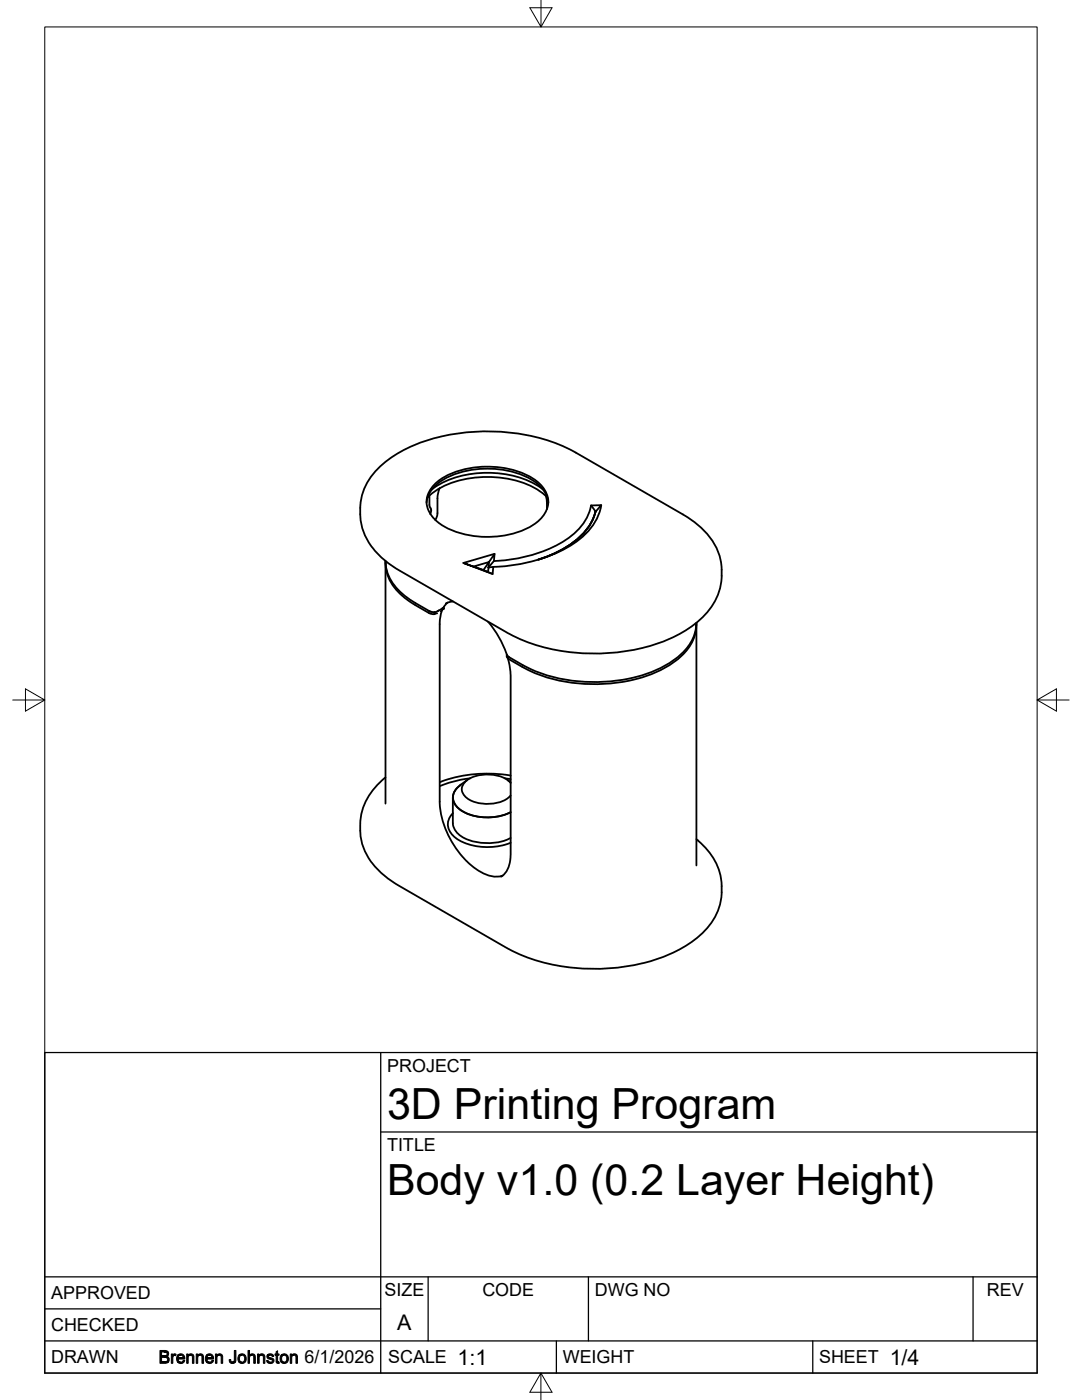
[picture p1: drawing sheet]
<svg xmlns="http://www.w3.org/2000/svg" width="216mm" height="279mm" viewBox="0 0 216 279" stroke-linecap="round" stroke-linejoin="round" font-family="sans-serif">
<g fill="none" stroke="#000" stroke-width=".36">
<path d="M75.8 93.2a29 29 0 0 1 15.6-6.7 37.9 37.9 0 0 1 23.5 3.8l21.3 12.4a15.4 15.4 0 0 1 7.5 8.5 12.2 12.2 0 0 1-4.5 12.9 30.6 30.6 0 0 1-16 6.1 37.3 37.3 0 0 1-22.1-4l-21.4-12.3a14.3 14.3 0 0 1-7.7-10.1l-.1-.8a11.8 11.8 0 0 1 3.9-9.8zM85.3 99.3a15.9 15.9 0 0 1 10.3-4.1 19.6 19.6 0 0 1 12.1 2.8l1.5 1.3M85.7 98.9l.1 2.3a1.25 1.25 0 0 1 .1 1.4M86.1 97.7a19.4 19.4 0 0 1 15-3 15.9 15.9 0 0 1 7.3 3M86.4 97a14 14 0 0 1 9.5-3.8 17.8 17.8 0 0 1 11 2.6 4.9 4.9 0 0 1 2.4 5.2 7.3 7.3 0 0 1-4.4 4.6 19 19 0 0 1-16.8-.8 5.4 5.4 0 0 1-3-5.1 5.1 5.1 0 0 1 1.3-2.7zM87.8 97.4l-.5 1.6v3.7l-.4 1.1M108.9 99l.2 2.6M76.9 112v48.4M76.9 112.1a9.3 9.3 0 0 0 4.5 7.3l4.2 2.5M76.9 112.5a9.3 9.3 0 0 0 4.5 7.3l4.2 2.5 1.1 .3M85.1 100.3a6.1 6.1 0 0 1 3.8-4.8 18.8 18.8 0 0 1 17.7 .6 5.7 5.7 0 0 1 2.8 4.2M94.5 113.1l3.1-.9-1.1 1.5z"/>
<path d="M97.5 113.2l-.1 1-.9-.4M97.5 113.2l.9-.1-.1 1.5-5.8-2.2 5.8 2.2M97.5 113.2h.1M98.7 110.5l-.1 1.5-1.1 1.2 .1-1zM98.7 110.5l-6.2 1.9M117.9 100.9l1 1.2M117.9 100.9a10.7 10.7 0 0 1-5.5 7.2 29.7 29.7 0 0 1-13.9 3.9M117.9 100.9l2.1-.1-1.1 1.3M118.8 102.1a12.9 12.9 0 0 1-7.3 7.9l-4.1 1.7M118.9 102.1h.1M120 100.8a12.4 12.4 0 0 1-6.9 8.5 33.3 33.3 0 0 1-14.7 3.8M85.6 121.9l.5 .2"/>
<path d="M85.6 121.9l1.1 .3M86.7 122.2v.4M86.8 122.3l.4 .1M87 122.4l-.3 .2M87.6 121.8l-.9 .4M88.3 121.5l-.4 .5M88.4 121.4l-1.1 .6M88.5 121.5a1.41 1.41 0 0 0-.6 1.3l-.2 1.6v35.6a17.9 17.9 0 0 0 8.3 14.1 5.2 5.2 0 0 0 4.3 .7M88.5 121.2v.3zM89.3 120.3l-1 1.1M90.4 120l-1.5 .4M97.3 124.1a23.5 23.5 0 0 1 4 6.9l.2 .1"/>
<path d="M101.2 130.8l.3 .3M101.3 131.4l.4 1.7 .2 1.7-.1 36.6a4.6 4.6 0 0 1-1.8 3.6M138.9 124.4a8.9 8.9 0 0 1-4 7 28 28 0 0 1-18 4.7 29.2 29.2 0 0 1-15.4-5M138.9 124.8a8.9 8.9 0 0 1-4 7 28 28 0 0 1-18 4.7 28.8 28.8 0 0 1-15.6-5.1l-.2-.8M139 124.3v48.4M76.9 155.2a12.3 12.3 0 0 0 .7 20.3l2 1.3 21.4 12.3a39 39 0 0 0 28.9 2.7 24.3 24.3 0 0 0 11.4-6.8 12 12 0 0 0-2.2-17.4l-.1-.1M90.4 159.2v5.1a4.3 4.3 0 0 0 3.6 3.5 10.9 10.9 0 0 0 7.9-.6M91.9 156.7a2.84 2.84 0 0 0-1.5 2.6 2.84 2.84 0 0 0 1.8 2.5 10.6 10.6 0 0 0 9.7 .3M92 156.6a2.85 2.85 0 0 0-1.6 2.6 2.85 2.85 0 0 0 1.7 2.6 10.7 10.7 0 0 0 9.8 .3M93.2 155.7l-1.4 1M93.9 155.3a22.8 22.8 0 0 0-6.1 1.6M100.7 155.3l1.2 .2"/>
<path d="M101.3 155.7l.6 .4M101.9 154.8a27.3 27.3 0 0 0-14.1 1.3M101.9 156.3a6.6 6.6 0 0 0-6.2-1.6 4.2 4.2 0 0 0-3.5 2.5 2.02 2.02 0 0 0 .9 2 7.6 7.6 0 0 0 8.5-.2l.3-.2M90.4 162.3a3.1 3.1 0 0 0 .6 5 12.2 12.2 0 0 0 10.9 .9"/>
</g>
<circle cx="97.5" cy="113.2" r=".18" fill="#000"/>
<path d="M8.9 5.4h198v268.6h-198zM107.9 0v5.4l-2.2-3.9h4.5l-2.3 3.9M2.5 139.7h6.4l-3.8-2.2v4.4l3.8-2.2M206.9 139.7l3.9 2.2v-4.4l-3.9 2.2h6.4M107.9 274l2.3 3.9h-4.5l2.2-3.9v5.4" fill="none" stroke="#000" stroke-width=".2"/>
<path d="M8.9 210.1h198v63.9h-198zM76 210.1v63.9M76 225.9h130.9M8.9 254.8h198M85.4 254.8v12.8M117.4 254.8v12.8M194.2 254.8v12.8M8.9 267.6h198M8.9 261.2h67.1M111 267.6v6.4M162.2 267.6v6.4" fill="none" stroke="#000" stroke-width=".25"/>
<g fill="#000" stroke="#000" stroke-width=".2">
<path d="M31.9 269.5h1.1l.5 .3h-1.3v.8h1.2l-.1 .1 .3 .2h-1.4v.9h1.4a2.04 2.04 0 0 1-1.7 .3z" fill-rule="evenodd"/>
<path d="M32.7 269.8l.9 .1 .1 .3-.3 .4h-1.2h.7a.41 .41 0 0 0 .4-.5 .41 .41 0 0 0-.6-.3z" fill-rule="evenodd"/>
<path d="M32.8 270.9h.9l.1 .3-.2 .6h-1.4l1-.1 .2-.2-.2-.5z" fill-rule="evenodd"/>
<path d="M34.2 270.2h.3v.3h.3l-.3 .4v1.2h-.3z" fill-rule="evenodd"/>
<path d="M34.6 270.3l.2-.1 .4 .1-.1 .3-.6-.1z" fill-rule="evenodd"/>
<path d="M35.4 270.5l.7-.1-.4 .2-.1 .4h1.3v.2h-1.4a.6 .6 0 0 0 .6 .7l-.7-.1-.2-.6z" fill-rule="evenodd"/>
<path d="M35.5 270.4a.81 .81 0 0 1 .9-.2 .81 .81 0 0 1 .5 .8h-1.3l1-.1-.4-.4z" fill-rule="evenodd"/>
<path d="M35.5 271.9l.8-.1 .3-.3h.3a.84 .84 0 0 1-1.4 .4z" fill-rule="evenodd"/>
<path d="M37.3 270.2h.2v.3h.3l-.2 .3-.1 1.3h-.2z" fill-rule="evenodd"/>
<path d="M37.5 270.4h.5z" fill-rule="evenodd"/>
<path d="M37.5 270.4a.64 .64 0 0 1 .8-.2 .64 .64 0 0 1 .4 .7v1.2h-.3v-1.4l-.4-.3z" fill-rule="evenodd"/>
<path d="M39.2 270.2h.2v.3h.3l-.2 .3v1.3h-.3z" fill-rule="evenodd"/>
<path d="M39.5 270.4h.4z" fill-rule="evenodd"/>
<path d="M39.5 270.4a.65 .65 0 0 1 .8-.1 .65 .65 0 0 1 .3 .6v1.2h-.3v-1.4z" fill-rule="evenodd"/>
<path d="M41.2 270.4h.6l-.4 .3-.1 .3h1.3v.2h-1.3a.62 .62 0 0 0 .5 .7h-.6a1.2 1.2 0 0 1 0-1.5z" fill-rule="evenodd"/>
<path d="M41.3 270.4a.82 .82 0 0 1 .8-.1 .82 .82 0 0 1 .5 .7h-1.3h1a.49 .49 0 0 0-.5-.6z" fill-rule="evenodd"/>
<path d="M41.2 271.9l.8-.1 .3-.3h.3a.82 .82 0 0 1-1.4 .4z" fill-rule="evenodd"/>
<path d="M43 270.2h.3v.3h.3l-.3 .4v1.2h-.3z" fill-rule="evenodd"/>
<path d="M43.3 270.4h.5z" fill-rule="evenodd"/>
<path d="M43.3 270.4a.63 .63 0 0 1 .8-.1 .63 .63 0 0 1 .3 .6v1.2h-.3v-1.4l-.1-.2z" fill-rule="evenodd"/>
<path d="M45.7 271.4l.3-.1 .2 .5 .7 .1a.69 .69 0 0 1-1.1-.2z" fill-rule="evenodd"/>
<path d="M46.8 269.5h.3v2.1l-.1 .2h-.6l.3-.3z" fill-rule="evenodd"/>
<path d="M47.7 270.4h.6a.74 .74 0 0 0-.5 .8 .74 .74 0 0 0 .5 .7h-.6a1.24 1.24 0 0 1 0-1.5z" fill-rule="evenodd"/>
<path d="M47.7 270.4a.93 .93 0 0 1 1.3 .1 .93 .93 0 0 1-.1 1.3 .93 .93 0 0 1-1.2 .1h.7a.75 .75 0 0 0 .4-.8 .75 .75 0 0 0-.5-.7z" fill-rule="evenodd"/>
<path d="M49.5 269.5h.3v.9h.5a.52 .52 0 0 0-.5 .7v1h-.3z" fill-rule="evenodd"/>
<path d="M49.8 270.4a.64 .64 0 0 1 .7-.2 .64 .64 0 0 1 .4 .6v1.3h-.3v-1.4l-.3-.3z" fill-rule="evenodd"/>
<path d="M51.4 270.2h.3v.3h.3l-.3 .4v1.2h-.3z" fill-rule="evenodd"/>
<path d="M51.7 270.4h.5z" fill-rule="evenodd"/>
<path d="M51.7 270.4a.64 .64 0 0 1 .8-.2 .64 .64 0 0 1 .4 .7v1.2h-.3l-.1-1.5z" fill-rule="evenodd"/>
<path d="M53.3 270.4h.6l-.4 .2 .1 .2 .4 .2a.59 .59 0 0 1 .6 .4 .59 .59 0 0 1-.3 .7h-.7l-.3-.2 1-.1 .1-.3-.6-.2a.54 .54 0 0 1-.5-.9z" fill-rule="evenodd"/>
<path d="M53.2 271.5h.3l.1 .2 .4 .2h-.7z" fill-rule="evenodd"/>
<path d="M53.4 270.3h.1a.78 .78 0 0 1 1.1 .4h-.3l-.2-.2-.8-.1z" fill-rule="evenodd"/>
<path d="M55.1 269.8l.3-.2v.6h.3v.3h-.3v1.2l.2 .1h-.5v-1.3h-.2v-.3h.2z" fill-rule="evenodd"/>
<path d="M55.1 271.8h.6v.3h-.4z" fill-rule="evenodd"/>
<path d="M56.1 270.4h.6a.74 .74 0 0 0-.5 .8 .74 .74 0 0 0 .5 .7h-.6a1.22 1.22 0 0 1 0-1.5z" fill-rule="evenodd"/>
<path d="M56.2 270.4a.93 .93 0 0 1 1.4 .7 .93 .93 0 0 1-1.4 .8h-.1h.6a.74 .74 0 0 0 .5-.7 .74 .74 0 0 0-.5-.8z" fill-rule="evenodd"/>
<path d="M57.9 270.2h.3v.3h.3l-.3 .3v1.3h-.3z" fill-rule="evenodd"/>
<path d="M58.2 270.4h.5z" fill-rule="evenodd"/>
<path d="M58.2 270.4a.64 .64 0 0 1 .8-.2 .64 .64 0 0 1 .4 .7v1.2h-.3l-.1-1.4-.3-.3z" fill-rule="evenodd"/>
</g>
<g font-size="8.6">
<text x="77.2" y="223.4">3D Printing Program</text>
<text x="77.2" y="238.5">Body v1.0 (0.2 Layer Height)</text>
</g>
<g font-size="4.3">
<text x="79.3" y="265.4">A</text>
<text x="91.3" y="272.4">1:1</text>
<text x="177.5" y="272.4">1/4</text>
</g>
<g font-size="3.6">
<text x="77.2" y="213.9">PROJECT</text>
<text x="77.2" y="229.8">TITLE</text>
<text x="10.2" y="259.3">APPROVED</text>
<text x="76.7" y="258.7">SIZE</text>
<text x="96.2" y="258.7">CODE</text>
<text x="118.7" y="258.7">DWG NO</text>
<text x="196.9" y="258.7">REV</text>
<text x="10.2" y="265.7">CHECKED</text>
<text x="10.2" y="272.1">DRAWN</text>
<text x="60.8" y="272.1">6/1/2026</text>
<text x="77.5" y="272.1">SCALE</text>
<text x="112.3" y="272.1">WEIGHT</text>
<text x="163.4" y="272.1">SHEET</text>
</g>
</svg>
